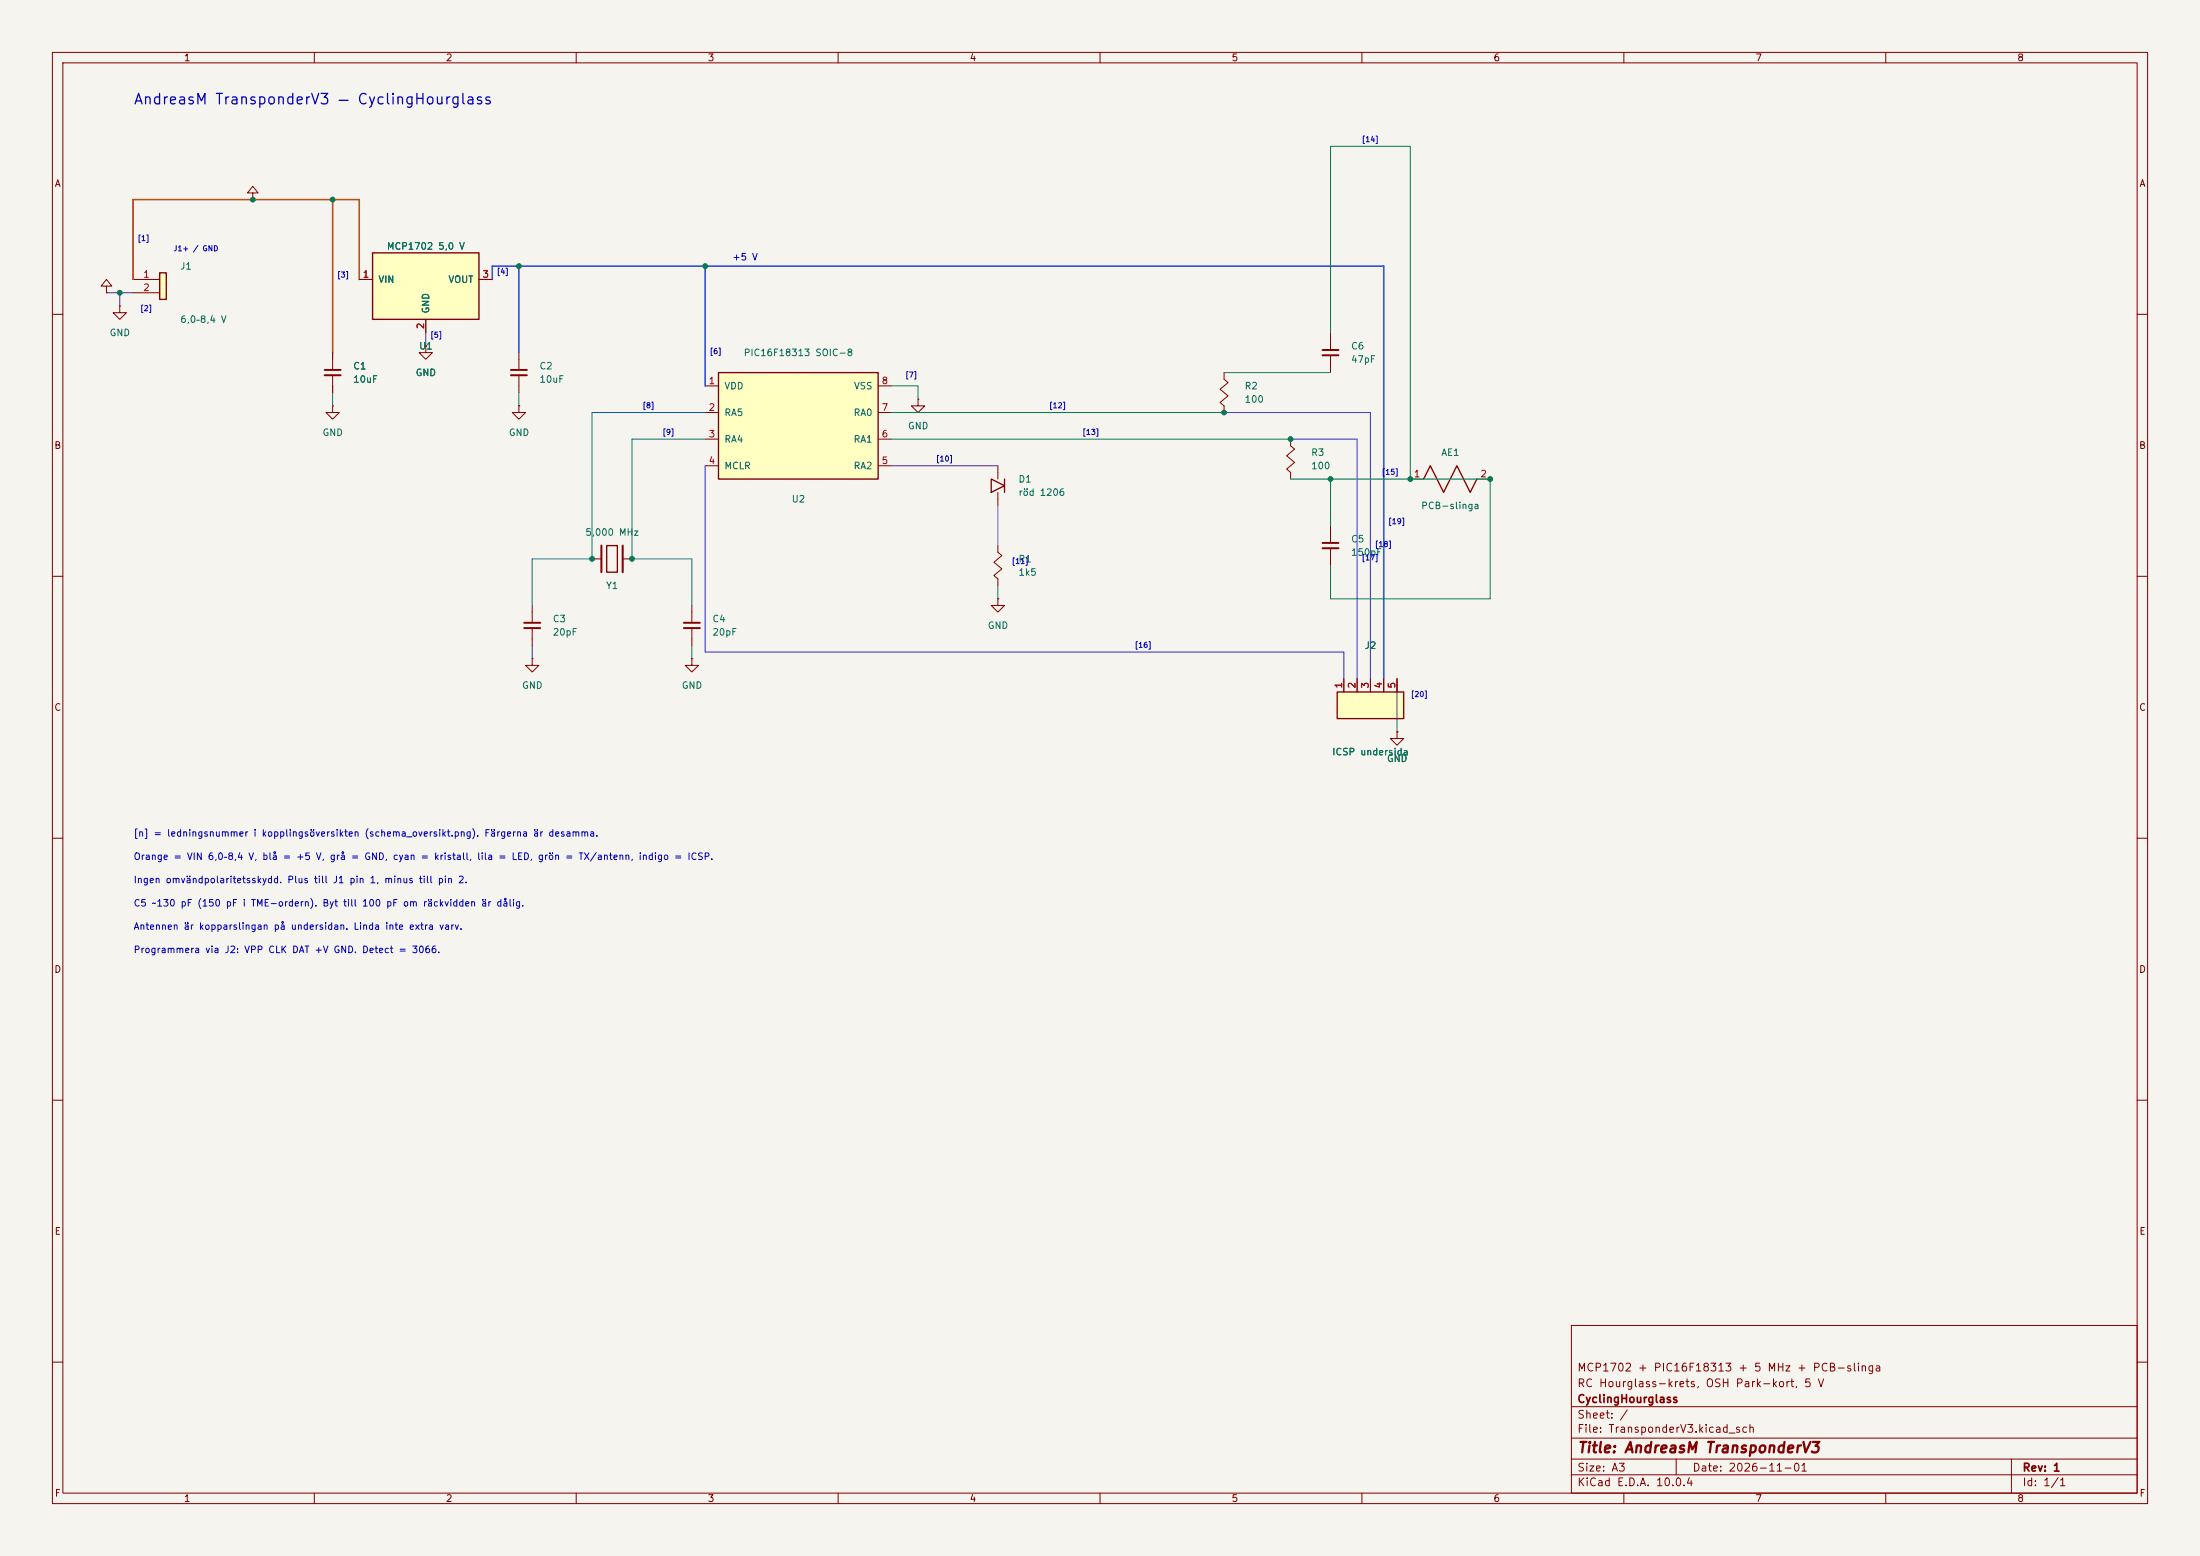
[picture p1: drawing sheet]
<svg xmlns="http://www.w3.org/2000/svg" width="420mm" height="297mm" viewBox="0 0 420 297" stroke-linecap="round" stroke-linejoin="round" font-family="sans-serif">
<path d="M0 0h420v297h-420z" fill="#f5f4ef" stroke="#f5f4ef" stroke-width=".19"/>
<g fill="none" stroke="#840000" stroke-width=".19">
<path d="M10 10h400v277h-400zM12 12h396v273h-396zM60 10v2M110 10v2M160 10v2M210 10v2M260 10v2M310 10v2M360 10v2M20.3 54.6h1l-1-1.3-1 1.3h1v1.3M20.3 55.9h.1M10 60h2"/>
<path d="M408 60h2M10 110h2M408 110h2M10 160h2M408 160h2M10 210h2M408 210h2M300 253h108v32h-108zM10 260h2M300 278.5h108M300 274.5h108M300 268.5h108"/>
<path d="M320 278.5v3M384 278.5v6.5M408 260h2M60 285v2M110 285v2M160 285v2M210 285v2M260 285v2M300 281.5h108M310 285v2M360 285v2"/>
</g>
<path d="M255.3 132.1h12.7v5.1h-12.7z" fill="#ffffc2"/>
<path d="M189.2 91.4l2.6 1.3-2.6 1.3zM191.8 91.4v2.6M255.3 132.1h12.7v5.1h-12.7z" fill="none" stroke="#840000" stroke-width=".25"/>
<path d="M22.9 58.4v1.3h1.2l-1.2 1.3-1.3-1.3h1.3M22.9 58.4h.1M233.7 71.1v1.3l.7 .6-1.5 1.3 1.5 1.3-1.5 1.2 .8 .7v1.2M190.5 88.9v2.5M190.5 94v2.5M190.5 104.1v1.3l.8 .6-1.6 1.3 1.6 1.3-1.6 1.3 .8 .6v1.3M256.5 129.5v2.6M259.1 129.5v2.6M261.6 129.5v2.6M264.2 129.5v2.6M266.7 129.5v2.6" fill="none" stroke="#840000" stroke-width=".19"/>
<path d="M137.2 71.1h30.4v20.3h-30.4z" fill="#ffffc2"/>
<path d="M137.2 71.1h30.4v20.3h-30.4zM271.8 91.4l1.2-2.5 2.6 5.1 2.5-5.1 2.6 5.1 1.2-2.6M115.8 104.1h2.1v5.1h-2.1z" fill="none" stroke="#840000" stroke-width=".25"/>
<g fill="none" stroke="#840000" stroke-width=".19">
<path d="M63.5 77.5v1.2h1.3l-1.3 1.3-1.3-1.3h1.3M63.5 77.5h.1M63.5 67.3v3.3M63.5 71.6v3.3M99.1 77.5v1.2h1.2l-1.2 1.3-1.3-1.3h1.3M99.1 77.5h.1M134.6 73.7h2.6M134.6 78.7h2.6M167.6 73.7h2.6M167.6 78.7h2.6M175.3 76.2v1.3h1.2l-1.2 1.2-1.3-1.2h1.3M175.3 76.2h.1"/>
<path d="M254 63.5v3.3M254 67.8v3.3M134.6 83.8h2.6M134.6 88.9h2.6M167.6 83.8h2.6M167.6 88.9h2.6M246.4 83.8v1.3l.7 .6-1.5 1.3 1.5 1.3-1.5 1.2 .8 .7v1.2M269.2 91.4h2.6M281.9 91.4h2.6M101.6 115.6v3.3M101.6 119.9v3.3M113 106.7h1.8"/>
<path d="M118.9 106.7h1.7M132.1 115.6v3.3M132.1 119.9v3.3M190.5 114.3v1.3h1.3l-1.3 1.2-1.3-1.2h1.3M190.5 114.3h.1M101.6 125.7v1.3h1.3l-1.3 1.3-1.3-1.3h1.3M101.6 125.7h.1M132.1 125.7v1.3h1.2l-1.2 1.3-1.3-1.3h1.3M132.1 125.7h.1M266.7 139.7v1.3h1.3l-1.3 1.2-1.3-1.2h1.3M266.7 139.7h.1"/>
</g>
<path d="M62 70.6h3M62 71.6h3M252.5 66.8h3M252.5 67.8h3M100.1 118.9h3M100.1 119.9h3M130.6 118.9h3M130.6 119.9h3" fill="none" stroke="#840000" stroke-width=".37"/>
<path d="M114.8 104.1v5.1M118.9 104.1v5.1" fill="none" stroke="#840000" stroke-width=".38"/>
<path d="M71.1 48.3h20.3v12.7h-20.3z" fill="#ffffc2"/>
<path d="M71.1 48.3h20.3v12.7h-20.3z" fill="none" stroke="#840000" stroke-width=".25"/>
<path d="M48.3 36.8h1l-1-1.2-1.1 1.2h1.1v1.3M48.3 38.1h.1M68.6 53.3h2.5M91.4 53.3h2.6M81.3 66v1.3h1.2l-1.2 1.3-1.3-1.3h1.3M81.3 66h.1M81.3 61v2.5M99.1 67.3v3.3M99.1 71.6v3.3M254 100.3v3.3M254 104.6v3.4" fill="none" stroke="#840000" stroke-width=".19"/>
<path d="M97.5 70.6h3.1M97.5 71.6h3.1M252.5 103.6h3M252.5 104.6h3" fill="none" stroke="#840000" stroke-width=".37"/>
<path d="M30.5 52.1h1.2v5.1h-1.2z" fill="#ffffc2"/>
<path d="M30.5 52.1h1.2v5.1h-1.2z" fill="none" stroke="#840000" stroke-width=".25"/>
<g fill="none" stroke="#840000" stroke-width=".19">
<path d="M25.4 53.3h5.1M25.4 55.9h5.1M68.6 53.3h2.5M91.4 53.3h2.6M63.5 67.3v1.3M63.5 73.7v1.2M81.3 66h.1M81.3 61v2.5M256.5 129.5v2.6M259.1 129.5v2.6M261.6 129.5v2.6M264.2 129.5v2.6"/>
<path d="M266.7 139.7h.1M266.7 129.5v2.6"/>
</g>
<path d="M233.7 78.7h27.9v50.8M134.6 88.9v35.6h121.9v5M246.4 83.8h12.7v45.7" fill="none" stroke="#4338ca" stroke-width=".2"/>
<path d="M134.6 78.7h-21.6v28h-11.4v8.9M134.6 83.8h-14v22.9h11.5v8.9" fill="none" stroke="#0e7490" stroke-width=".2"/>
<path d="M20.3 55.9h5.1M22.9 55.9v2.5M63.5 74.9v2.6M81.3 63.5v2.5M99.1 74.9v2.6M170.2 73.7h5.1v2.5M190.5 111.8v2.5M101.6 123.2v2.5M132.1 123.2v2.5M266.7 129.5v10.2" fill="none" stroke="#374151" stroke-width=".19"/>
<path d="M170.2 88.9h20.3M190.5 96.5v7.6" fill="none" stroke="#a21caf" stroke-width=".2"/>
<path d="M170.2 78.7h63.5M233.7 71.1h20.3M254 63.5v-35.6h15.2v63.5M170.2 83.8h76.2M246.4 91.4h38.1v22.9h-30.5v-6.3M254 91.4v8.9" fill="none" stroke="#15803d" stroke-width=".2"/>
<path d="M94 53.3v-2.5h170.2v78.7M99.1 50.8v16.5M134.6 50.8v22.9" fill="none" stroke="#1d4ed8" stroke-width=".3"/>
<path d="M63.5 38.1v29.2M25.4 53.3v-15.2h43.2v15.2" fill="none" stroke="#b45309" stroke-width=".3"/>
<g fill="#009600" stroke="#009600" stroke-width=".19">
<circle cx="233.7" cy="78.7" r=".46"/>
<circle cx="246.4" cy="83.8" r=".46"/>
<circle cx="254" cy="91.4" r=".46"/>
<circle cx="113" cy="106.7" r=".46"/>
<circle cx="99.1" cy="50.8" r=".46"/>
<circle cx="120.6" cy="106.7" r=".46"/>
<circle cx="134.6" cy="50.8" r=".46"/>
<circle cx="63.5" cy="38.1" r=".46"/>
<circle cx="48.3" cy="38.1" r=".46"/>
<circle cx="22.9" cy="55.9" r=".46"/>
<circle cx="284.5" cy="91.4" r=".46"/>
<circle cx="269.2" cy="91.4" r=".46"/>
</g>
<text font-size="2" fill="#0000c2" x="25.4" y="20.4">AndreasM TransponderV3 — CyclingHourglass</text>
<text font-size="2" fill="#840000" x="301" y="277.8">Title: AndreasM TransponderV3</text>
<g font-size="1.5" fill="#840000">
<text x="301" y="262.1">MCP1702 + PIC16F18313 + 5 MHz + PCB-slinga</text>
<text x="301" y="268.1">CyclingHourglass</text>
<text x="301" y="265.1">RC Hourglass-krets, OSH Park-kort, 5 V</text>
<text x="301" y="273.8">File: TransponderV3.kicad_sch</text>
<text x="301" y="271.1">Sheet: /</text>
<text x="301" y="281.2">Size: A3</text>
<text x="323" y="281.2">Date: 2026-11-01</text>
<text x="386" y="281.2">Rev: 1</text>
<text x="301" y="284">KiCad E.D.A. 10.0.4</text>
<text x="386" y="284">Id: 1/1</text>
</g>
<g font-size="1.3" fill="#840000">
<text x="35" y="12">1</text>
<text x="85" y="12">2</text>
<text x="135" y="12">3</text>
<text x="185" y="12">4</text>
<text x="235" y="12">5</text>
<text x="285" y="12">6</text>
<text x="335" y="12">7</text>
<text x="385" y="12">8</text>
<text x="10.3" y="36">A</text>
<text x="408.3" y="36">A</text>
<text x="10.3" y="86">B</text>
<text x="408.2" y="86">B</text>
<text x="10.3" y="136">C</text>
<text x="408.2" y="136">C</text>
<text x="10.3" y="186">D</text>
<text x="408.2" y="186">D</text>
<text x="10.3" y="236">E</text>
<text x="408.3" y="236">E</text>
<text x="10.3" y="286">F</text>
<text x="35" y="287">1</text>
<text x="85" y="287">2</text>
<text x="135" y="287">3</text>
<text x="185" y="287">4</text>
<text x="235" y="287">5</text>
<text x="285" y="287">6</text>
<text x="335" y="287">7</text>
<text x="385" y="287">8</text>
<text x="408.3" y="286">F</text>
</g>
<g font-size="1.3" fill="#006464">
<text x="73.7" y="48">MCP1702 5,0 V</text>
<text x="34.3" y="51.8">J1</text>
<text x="72.1" y="54.3">VIN</text>
<text x="82.3" y="59.9" transform="rotate(-90 82.3 59.9)">GND</text>
<text x="85.5" y="54.3">VOUT</text>
<text x="20.8" y="64.5">GND</text>
<text x="34.3" y="61.9">6,0–8,4 V</text>
<text x="67.3" y="70.8">C1</text>
<text x="79.9" y="67">U1</text>
<text x="102.9" y="70.8">C2</text>
<text x="141.9" y="68.3">PIC16F18313 SOIC-8</text>
<text x="257.8" y="67">C6</text>
<text x="257.8" y="69.6">47pF</text>
<text x="67.3" y="73.4">10uF</text>
<text x="79.2" y="72.1">GND</text>
<text x="102.9" y="73.4">10uF</text>
<text x="138.2" y="74.6">VDD</text>
<text x="162.9" y="74.6">VSS</text>
<text x="237.5" y="74.6">R2</text>
<text x="237.5" y="77.2">100</text>
<text x="61.5" y="83.5">GND</text>
<text x="97" y="83.5">GND</text>
<text x="138.2" y="79.7">RA5</text>
<text x="162.9" y="79.7">RA0</text>
<text x="173.2" y="82.3">GND</text>
<text x="138.2" y="84.8">RA4</text>
<text x="138.2" y="89.9">MCLR</text>
<text x="162.9" y="89.9">RA2</text>
<text x="162.9" y="84.8">RA1</text>
<text x="250.2" y="87.3">R3</text>
<text x="250.2" y="89.9">100</text>
<text x="275" y="87.3">AE1</text>
<text x="194.3" y="92.4">D1</text>
<text x="194.3" y="95">röd 1206</text>
<text x="151" y="96.2">U2</text>
<text x="271.2" y="97.5">PCB-slinga</text>
<text x="111.6" y="102.6">5,000 MHz</text>
<text x="194.3" y="107.7">R1</text>
<text x="257.8" y="103.8">C5</text>
<text x="257.8" y="106.4">150pF</text>
<text x="115.6" y="112.7">Y1</text>
<text x="194.3" y="110.2">1k5</text>
<text x="105.4" y="119.1">C3</text>
<text x="135.9" y="119.1">C4</text>
<text x="105.4" y="121.6">20pF</text>
<text x="135.9" y="121.6">20pF</text>
<text x="188.5" y="120.4">GND</text>
<text x="260.4" y="124.2">J2</text>
<text x="99.6" y="131.8">GND</text>
<text x="130" y="131.8">GND</text>
<text x="254.2" y="144.5">ICSP undersida</text>
<text x="264.7" y="145.8">GND</text>
</g>
<g font-size="1.3" fill="#a90000">
<text x="27.2" y="53.3">1</text>
<text x="69.1" y="53.3">1</text>
<text x="92" y="53.3">3</text>
<text x="27.2" y="55.9">2</text>
<text x="81.3" y="62.9" transform="rotate(-90 81.3 62.9)">2</text>
<text x="135.2" y="73.6">1</text>
<text x="168.2" y="73.6">8</text>
<text x="135.2" y="78.7">2</text>
<text x="135.2" y="83.8">3</text>
<text x="168.2" y="83.8">6</text>
<text x="168.2" y="78.7">7</text>
<text x="135.2" y="88.9">4</text>
<text x="168.2" y="88.9">5</text>
<text x="269.8" y="91.4">1</text>
<text x="282.5" y="91.4">2</text>
<text x="256.5" y="131.5" transform="rotate(-90 256.5 131.5)">1</text>
<text x="259.1" y="131.5" transform="rotate(-90 259.1 131.5)">2</text>
<text x="261.6" y="131.5" transform="rotate(-90 261.6 131.5)">3</text>
<text x="264.1" y="131.5" transform="rotate(-90 264.1 131.5)">4</text>
<text x="266.7" y="131.5" transform="rotate(-90 266.7 131.5)">5</text>
</g>
<g font-size="1.3" fill="#0000c2">
<text x="139.7" y="50">+5 V</text>
<text x="25.4" y="160">[n] = ledningsnummer i kopplingsöversikten (schema_oversikt.png). Färgerna är desamma.</text>
<text x="25.4" y="164.4">Orange = VIN 6,0–8,4 V, blå = +5 V, grå = GND, cyan = kristall, lila = LED, grön = TX/antenn, indigo = ICSP.</text>
<text x="25.4" y="173.3">C5 ~130 pF (150 pF i TME-ordern). Byt till 100 pF om räckvidden är dålig.</text>
<text x="25.4" y="168.9">Ingen omvändpolaritetsskydd. Plus till J1 pin 1, minus till pin 2.</text>
<text x="25.4" y="177.8">Antennen är kopparslingan på undersidan. Linda inte extra varv.</text>
<text x="25.4" y="182.2">Programmera via J2: VPP CLK DAT +V GND. Detect = 3066.</text>
</g>
<g font-size="1" fill="#0000c2">
<text x="259.9" y="27.4">[14]</text>
<text x="26.2" y="46.2">[1]</text>
<text x="33" y="48.2">J1+ / GND</text>
<text x="64.3" y="53.2">[3]</text>
<text x="94.7" y="52.6">[4]</text>
<text x="26.7" y="59.6">[2]</text>
<text x="82" y="64.7">[5]</text>
<text x="135.4" y="67.8">[6]</text>
<text x="172.7" y="72.3">[7]</text>
<text x="122.6" y="78.2">[8]</text>
<text x="126.4" y="83.2">[9]</text>
<text x="200.2" y="78.2">[12]</text>
<text x="206.5" y="83.2">[13]</text>
<text x="178.6" y="88.3">[10]</text>
<text x="263.7" y="90.9">[15]</text>
<text x="264.9" y="100.3">[19]</text>
<text x="193" y="107.9">[11]</text>
<text x="259.8" y="107.2">[17]</text>
<text x="262.4" y="104.7">[18]</text>
<text x="216.5" y="123.9">[16]</text>
<text x="269.2" y="133.3">[20]</text>
</g>
</svg>
